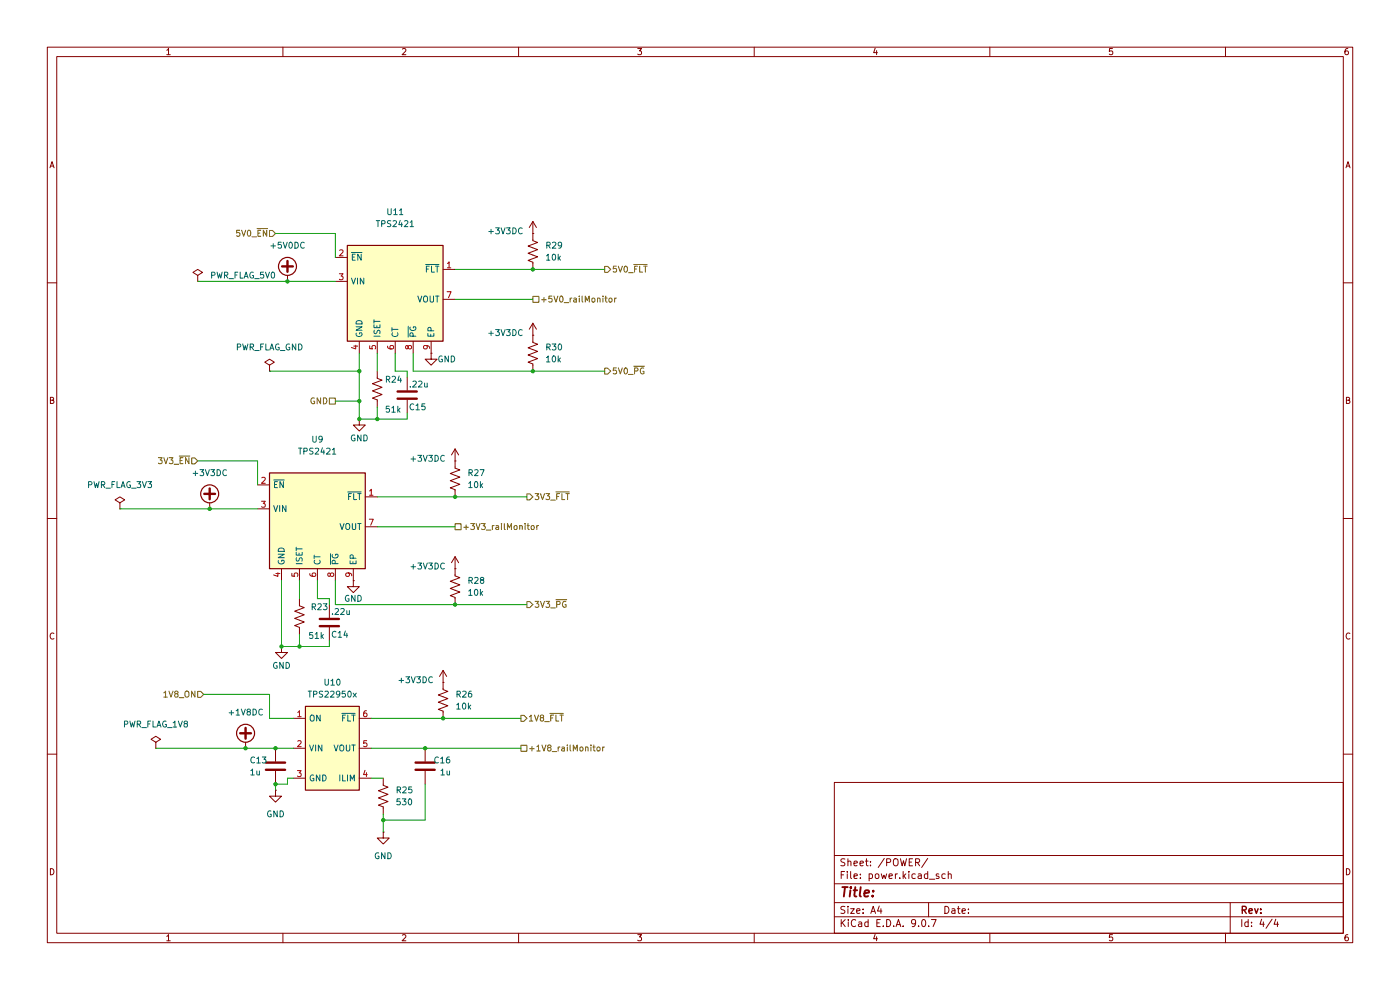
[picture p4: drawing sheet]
(kicad_sch
 (version 20250114)
 (generator "eeschema")
 (generator_version "9.0")
 (paper "A4")
 (lib_symbols
  (symbol "Custom Power:TPS22950x" (exclude_from_sim no) (in_bom yes) (on_board yes)
   (property "Reference" "U2" (at 0 10.16 0) (effects (font (size 1.27 1.27))))
   (property "Value" "TPS22950x" (at 1.27 6.35 0) (effects (font (size 1.27 1.27))))
   (property "Footprint" "Package_TO_SOT_SMD:SOT-23-6" (at 0 -17.78 0) (effects (font (size 1.27 1.27)) (hide yes)))
   (property "Datasheet" "http://www.ti.com/lit/ds/symlink/tps22810.pdf" (at 0.508 13.716 0) (effects (font (size 1.27 1.27)) (hide yes)))
   (property "Description" "2.7..18V, 2A, 79mohms On-Resistance Load Switch With Thermal Protection, SOT-23-6" (at 0 15.748 0) (effects (font (size 1.27 1.27)) (hide yes)))
   (symbol "TPS22950x_1_1"
    (rectangle (start -6.35 3.81) (end 5.08 -13.97) (stroke (width 0.254) (type default)) (fill (type background)))
    (pin input line (at -8.89 1.27 0) (length 2.54) (name "ON" (effects (font (size 1.27 1.27)))) (number "1" (effects (font (size 1.27 1.27)))))
    (pin power_in line (at -8.89 -5.08 0) (length 2.54) (name "VIN" (effects (font (size 1.27 1.27)))) (number "2" (effects (font (size 1.27 1.27)))))
    (pin power_in line (at -8.89 -11.43 0) (length 2.54) (name "GND" (effects (font (size 1.27 1.27)))) (number "3" (effects (font (size 1.27 1.27)))))
    (pin output line (at 7.62 1.27 180) (length 2.54) (name "~{FLT}" (effects (font (size 1.27 1.27)))) (number "6" (effects (font (size 1.27 1.27)))))
    (pin power_out line (at 7.62 -5.08 180) (length 2.54) (name "VOUT" (effects (font (size 1.27 1.27)))) (number "5" (effects (font (size 1.27 1.27)))))
    (pin passive line (at 7.62 -11.43 180) (length 2.54) (name "ILIM" (effects (font (size 1.27 1.27)))) (number "4" (effects (font (size 1.27 1.27))))))
   (embedded_fonts no))
  (symbol "Device:C"
   (pin_numbers (hide yes))
   (pin_names
    (offset 0.254)) (exclude_from_sim no) (in_bom yes) (on_board yes)
   (property "Reference" "C" (at 0.635 2.54 0) (effects (font (size 1.27 1.27)) (justify left)))
   (property "Value" "C" (at 0.635 -2.54 0) (effects (font (size 1.27 1.27)) (justify left)))
   (property "Footprint" "" (at 0.9652 -3.81 0) (effects (font (size 1.27 1.27)) (hide yes)))
   (property "Datasheet" "~" (at 0 0 0) (effects (font (size 1.27 1.27)) (hide yes)))
   (property "Description" "Unpolarized capacitor" (at 0 0 0) (effects (font (size 1.27 1.27)) (hide yes)))
   (symbol "C_0_1"
    (polyline (pts (xy -2.032 0.762) (xy 2.032 0.762)) (stroke (width 0.508) (type default)) (fill (type none)))
    (polyline (pts (xy -2.032 -0.762) (xy 2.032 -0.762)) (stroke (width 0.508) (type default)) (fill (type none))))
   (symbol "C_1_1"
    (pin passive line (at 0 3.81 270) (length 2.794) (name "~" (effects (font (size 1.27 1.27)))) (number "1" (effects (font (size 1.27 1.27)))))
    (pin passive line (at 0 -3.81 90) (length 2.794) (name "~" (effects (font (size 1.27 1.27)))) (number "2" (effects (font (size 1.27 1.27))))))
   (embedded_fonts no))
  (symbol "Device:R_US"
   (pin_numbers (hide yes))
   (pin_names
    (offset 0)) (exclude_from_sim no) (in_bom yes) (on_board yes)
   (property "Reference" "R" (at 2.54 0 90) (effects (font (size 1.27 1.27))))
   (property "Value" "R_US" (at -2.54 0 90) (effects (font (size 1.27 1.27))))
   (property "Footprint" "" (at 1.016 -0.254 90) (effects (font (size 1.27 1.27)) (hide yes)))
   (property "Datasheet" "~" (at 0 0 0) (effects (font (size 1.27 1.27)) (hide yes)))
   (property "Description" "Resistor, US symbol" (at 0 0 0) (effects (font (size 1.27 1.27)) (hide yes)))
   (symbol "R_US_0_1"
    (polyline (pts (xy 0 2.286) (xy 0 2.54)) (stroke (width 0) (type default)) (fill (type none)))
    (polyline (pts (xy 0 2.286) (xy 1.016 1.905) (xy 0 1.524) (xy -1.016 1.143) (xy 0 0.762)) (stroke (width 0) (type default)) (fill (type none)))
    (polyline (pts (xy 0 0.762) (xy 1.016 0.381) (xy 0 0) (xy -1.016 -0.381) (xy 0 -0.762)) (stroke (width 0) (type default)) (fill (type none)))
    (polyline (pts (xy 0 -0.762) (xy 1.016 -1.143) (xy 0 -1.524) (xy -1.016 -1.905) (xy 0 -2.286)) (stroke (width 0) (type default)) (fill (type none)))
    (polyline (pts (xy 0 -2.286) (xy 0 -2.54)) (stroke (width 0) (type default)) (fill (type none))))
   (symbol "R_US_1_1"
    (pin passive line (at 0 3.81 270) (length 1.27) (name "~" (effects (font (size 1.27 1.27)))) (number "1" (effects (font (size 1.27 1.27)))))
    (pin passive line (at 0 -3.81 90) (length 1.27) (name "~" (effects (font (size 1.27 1.27)))) (number "2" (effects (font (size 1.27 1.27))))))
   (embedded_fonts no))
  (symbol "TPS2421_1" (exclude_from_sim no) (in_bom yes) (on_board yes)
   (property "Reference" "U" (at -10.16 6.35 0) (effects (font (size 1.27 1.27)) (justify left)))
   (property "Value" "TPS2421" (at 3.81 6.35 0) (effects (font (size 1.27 1.27)) (justify left)))
   (property "Footprint" "Package_SO:HSOP-8-1EP_3.9x4.9mm_P1.27mm_EP2.41x3.1mm_ThermalVias" (at 3.81 -11.43 0) (effects (font (size 1.27 1.27)) (justify left) (hide yes)))
   (property "Datasheet" "http://www.st.com/resource/en/datasheet/l5973d.pdf" (at 0 0 0) (effects (font (size 1.27 1.27)) (hide yes)))
   (property "Description" "2.5A step down switching regulator, HSOP-8" (at 0 0 0) (effects (font (size 1.27 1.27)) (hide yes)))
   (symbol "TPS2421_1_0_1"
    (rectangle (start -10.16 5.08) (end 10.16 -15.24) (stroke (width 0.254) (type default)) (fill (type background))))
   (symbol "TPS2421_1_1_1"
    (pin input line (at -12.7 2.54 0) (length 2.54) (name "~{EN}" (effects (font (size 1.27 1.27)))) (number "2" (effects (font (size 1.27 1.27)))))
    (pin power_in line (at -12.7 -2.54 0) (length 2.54) (name "VIN" (effects (font (size 1.27 1.27)))) (number "3" (effects (font (size 1.27 1.27)))))
    (pin power_in line (at -7.62 -17.78 90) (length 2.54) (name "GND" (effects (font (size 1.27 1.27)))) (number "4" (effects (font (size 1.27 1.27)))))
    (pin passive line (at -3.81 -17.78 90) (length 2.54) (name "ISET" (effects (font (size 1.27 1.27)))) (number "5" (effects (font (size 1.27 1.27)))))
    (pin passive line (at 0 -17.78 90) (length 2.54) (name "CT" (effects (font (size 1.27 1.27)))) (number "6" (effects (font (size 1.27 1.27)))))
    (pin output line (at 3.81 -17.78 90) (length 2.54) (name "~{PG}" (effects (font (size 1.27 1.27)))) (number "8" (effects (font (size 1.27 1.27)))))
    (pin passive line (at 7.62 -17.78 90) (length 2.54) (name "EP" (effects (font (size 1.27 1.27)))) (number "9" (effects (font (size 1.27 1.27)))))
    (pin output line (at 12.7 0 180) (length 2.54) (name "~{FLT}" (effects (font (size 1.27 1.27)))) (number "1" (effects (font (size 1.27 1.27)))))
    (pin power_out line (at 12.7 -6.35 180) (length 2.54) (name "VOUT" (effects (font (size 1.27 1.27)))) (number "7" (effects (font (size 1.27 1.27))))))
   (embedded_fonts no))
  (symbol "power:+3V3"
   (power)
   (pin_numbers (hide yes))
   (pin_names
    (offset 0) (hide yes)) (exclude_from_sim no) (in_bom yes) (on_board yes)
   (property "Reference" "#PWR" (at 0 -3.81 0) (effects (font (size 1.27 1.27)) (hide yes)))
   (property "Value" "+3V3" (at 0 3.556 0) (effects (font (size 1.27 1.27))))
   (property "Footprint" "" (at 0 0 0) (effects (font (size 1.27 1.27)) (hide yes)))
   (property "Datasheet" "" (at 0 0 0) (effects (font (size 1.27 1.27)) (hide yes)))
   (property "Description" "Power symbol creates a global label with name \"+3V3\"" (at 0 0 0) (effects (font (size 1.27 1.27)) (hide yes)))
   (symbol "+3V3_0_1"
    (polyline (pts (xy -0.762 1.27) (xy 0 2.54)) (stroke (width 0) (type default)) (fill (type none)))
    (polyline (pts (xy 0 2.54) (xy 0.762 1.27)) (stroke (width 0) (type default)) (fill (type none)))
    (polyline (pts (xy 0 0) (xy 0 2.54)) (stroke (width 0) (type default)) (fill (type none))))
   (symbol "+3V3_1_1"
    (pin power_in line (at 0 0 90) (length 0) (name "~" (effects (font (size 1.27 1.27)))) (number "1" (effects (font (size 1.27 1.27))))))
   (embedded_fonts no))
  (symbol "power:+VDC"
   (power)
   (pin_numbers (hide yes))
   (pin_names
    (offset 0) (hide yes)) (exclude_from_sim no) (in_bom yes) (on_board yes)
   (property "Reference" "#PWR" (at 0 -2.54 0) (effects (font (size 1.27 1.27)) (hide yes)))
   (property "Value" "+VDC" (at 0 6.35 0) (effects (font (size 1.27 1.27))))
   (property "Footprint" "" (at 0 0 0) (effects (font (size 1.27 1.27)) (hide yes)))
   (property "Datasheet" "" (at 0 0 0) (effects (font (size 1.27 1.27)) (hide yes)))
   (property "Description" "Power symbol creates a global label with name \"+VDC\"" (at 0 0 0) (effects (font (size 1.27 1.27)) (hide yes)))
   (symbol "+VDC_0_1"
    (polyline (pts (xy -1.143 3.175) (xy 1.143 3.175)) (stroke (width 0.508) (type default)) (fill (type none)))
    (circle (center 0 3.175) (radius 1.905) (stroke (width 0.254) (type default)) (fill (type none)))
    (polyline (pts (xy 0 2.032) (xy 0 4.318)) (stroke (width 0.508) (type default)) (fill (type none)))
    (polyline (pts (xy 0 0) (xy 0 1.27)) (stroke (width 0) (type default)) (fill (type none))))
   (symbol "+VDC_1_1"
    (pin power_in line (at 0 0 90) (length 0) (name "~" (effects (font (size 1.27 1.27)))) (number "1" (effects (font (size 1.27 1.27))))))
   (embedded_fonts no))
  (symbol "power:GND"
   (power)
   (pin_numbers (hide yes))
   (pin_names
    (offset 0) (hide yes)) (exclude_from_sim no) (in_bom yes) (on_board yes)
   (property "Reference" "#PWR" (at 0 -6.35 0) (effects (font (size 1.27 1.27)) (hide yes)))
   (property "Value" "GND" (at 0 -3.81 0) (effects (font (size 1.27 1.27))))
   (property "Footprint" "" (at 0 0 0) (effects (font (size 1.27 1.27)) (hide yes)))
   (property "Datasheet" "" (at 0 0 0) (effects (font (size 1.27 1.27)) (hide yes)))
   (property "Description" "Power symbol creates a global label with name \"GND\" , ground" (at 0 0 0) (effects (font (size 1.27 1.27)) (hide yes)))
   (symbol "GND_0_1"
    (polyline (pts (xy 0 0) (xy 0 -1.27) (xy 1.27 -1.27) (xy 0 -2.54) (xy -1.27 -1.27) (xy 0 -1.27)) (stroke (width 0) (type default)) (fill (type none))))
   (symbol "GND_1_1"
    (pin power_in line (at 0 0 270) (length 0) (name "~" (effects (font (size 1.27 1.27)))) (number "1" (effects (font (size 1.27 1.27))))))
   (embedded_fonts no))
  (symbol "power:PWR_FLAG"
   (power)
   (pin_numbers (hide yes))
   (pin_names
    (offset 0) (hide yes)) (exclude_from_sim no) (in_bom yes) (on_board yes)
   (property "Reference" "#FLG" (at 0 1.905 0) (effects (font (size 1.27 1.27)) (hide yes)))
   (property "Value" "PWR_FLAG" (at 0 3.81 0) (effects (font (size 1.27 1.27))))
   (property "Footprint" "" (at 0 0 0) (effects (font (size 1.27 1.27)) (hide yes)))
   (property "Datasheet" "~" (at 0 0 0) (effects (font (size 1.27 1.27)) (hide yes)))
   (property "Description" "Special symbol for telling ERC where power comes from" (at 0 0 0) (effects (font (size 1.27 1.27)) (hide yes)))
   (symbol "PWR_FLAG_0_0"
    (pin power_out line (at 0 0 90) (length 0) (name "~" (effects (font (size 1.27 1.27)))) (number "1" (effects (font (size 1.27 1.27))))))
   (symbol "PWR_FLAG_0_1"
    (polyline (pts (xy 0 0) (xy 0 1.27) (xy -1.016 1.905) (xy 0 2.54) (xy 1.016 1.905) (xy 0 1.27)) (stroke (width 0) (type default)) (fill (type none))))
   (embedded_fonts no)))
 (junction
  (at 63.5 137.16)
  (diameter 0)
  (color 0 0 0 0))
 (junction
  (at 96.52 128.27)
  (diameter 0)
  (color 0 0 0 0))
 (junction
  (at 113.03 78.74)
  (diameter 0)
  (color 0 0 0 0))
 (junction
  (at 80.01 88.9)
  (diameter 0)
  (color 0 0 0 0))
 (junction
  (at 44.45 107.95)
  (diameter 0)
  (color 0 0 0 0))
 (junction
  (at 59.69 137.16)
  (diameter 0)
  (color 0 0 0 0))
 (junction
  (at 96.52 105.41)
  (diameter 0)
  (color 0 0 0 0))
 (junction
  (at 60.96 59.69)
  (diameter 0)
  (color 0 0 0 0))
 (junction
  (at 58.42 166.37)
  (diameter 0)
  (color 0 0 0 0))
 (junction
  (at 76.2 85.09)
  (diameter 0)
  (color 0 0 0 0))
 (junction
  (at 52.07 158.75)
  (diameter 0)
  (color 0 0 0 0))
 (junction
  (at 58.42 158.75)
  (diameter 0)
  (color 0 0 0 0))
 (junction
  (at 76.2 88.9)
  (diameter 0)
  (color 0 0 0 0))
 (junction
  (at 113.03 57.15)
  (diameter 0)
  (color 0 0 0 0))
 (junction
  (at 93.98 152.4)
  (diameter 0)
  (color 0 0 0 0))
 (junction
  (at 81.28 173.99)
  (diameter 0)
  (color 0 0 0 0))
 (junction
  (at 76.2 78.74)
  (diameter 0)
  (color 0 0 0 0))
 (junction
  (at 90.17 158.75)
  (diameter 0)
  (color 0 0 0 0))
 (wire
  (pts (xy 81.28 176.53) (xy 81.28 173.99))
  (stroke (width 0) (type default)))
 (wire
  (pts (xy 86.36 78.74) (xy 83.82 78.74))
  (stroke (width 0) (type default)))
 (wire
  (pts (xy 69.85 135.89) (xy 69.85 137.16))
  (stroke (width 0) (type default)))
 (wire
  (pts (xy 60.96 166.37) (xy 60.96 165.1))
  (stroke (width 0) (type default)))
 (wire
  (pts (xy 59.69 123.19) (xy 59.69 137.16))
  (stroke (width 0) (type default)))
 (wire
  (pts (xy 71.12 49.53) (xy 71.12 54.61))
  (stroke (width 0) (type default)))
 (wire
  (pts (xy 76.2 74.93) (xy 76.2 78.74))
  (stroke (width 0) (type default)))
 (wire
  (pts (xy 78.74 152.4) (xy 93.98 152.4))
  (stroke (width 0) (type default)))
 (wire
  (pts (xy 52.07 158.75) (xy 58.42 158.75))
  (stroke (width 0) (type default)))
 (wire
  (pts (xy 96.52 128.27) (xy 111.76 128.27))
  (stroke (width 0) (type default)))
 (wire
  (pts (xy 43.18 147.32) (xy 57.15 147.32))
  (stroke (width 0) (type default)))
 (wire
  (pts (xy 54.61 97.79) (xy 54.61 102.87))
  (stroke (width 0) (type default)))
 (wire
  (pts (xy 78.74 158.75) (xy 90.17 158.75))
  (stroke (width 0) (type default)))
 (wire
  (pts (xy 80.01 111.76) (xy 96.52 111.76))
  (stroke (width 0) (type default)))
 (wire
  (pts (xy 41.91 59.69) (xy 60.96 59.69))
  (stroke (width 0) (type default)))
 (wire
  (pts (xy 63.5 137.16) (xy 59.69 137.16))
  (stroke (width 0) (type default)))
 (wire
  (pts (xy 57.15 78.74) (xy 76.2 78.74))
  (stroke (width 0) (type default)))
 (wire
  (pts (xy 80.01 74.93) (xy 80.01 78.74))
  (stroke (width 0) (type default)))
 (wire
  (pts (xy 90.17 158.75) (xy 110.49 158.75))
  (stroke (width 0) (type default)))
 (wire
  (pts (xy 87.63 74.93) (xy 87.63 78.74))
  (stroke (width 0) (type default)))
 (wire
  (pts (xy 76.2 85.09) (xy 71.12 85.09))
  (stroke (width 0) (type default)))
 (wire
  (pts (xy 69.85 127) (xy 67.31 127))
  (stroke (width 0) (type default)))
 (wire
  (pts (xy 71.12 123.19) (xy 71.12 128.27))
  (stroke (width 0) (type default)))
 (wire
  (pts (xy 86.36 78.74) (xy 86.36 80.01))
  (stroke (width 0) (type default)))
 (wire
  (pts (xy 80.01 88.9) (xy 76.2 88.9))
  (stroke (width 0) (type default)))
 (wire
  (pts (xy 60.96 165.1) (xy 62.23 165.1))
  (stroke (width 0) (type default)))
 (wire
  (pts (xy 90.17 166.37) (xy 90.17 173.99))
  (stroke (width 0) (type default)))
 (wire
  (pts (xy 78.74 165.1) (xy 81.28 165.1))
  (stroke (width 0) (type default)))
 (wire
  (pts (xy 93.98 152.4) (xy 110.49 152.4))
  (stroke (width 0) (type default)))
 (wire
  (pts (xy 63.5 123.19) (xy 63.5 127))
  (stroke (width 0) (type default)))
 (wire
  (pts (xy 80.01 105.41) (xy 96.52 105.41))
  (stroke (width 0) (type default)))
 (wire
  (pts (xy 60.96 59.69) (xy 71.12 59.69))
  (stroke (width 0) (type default)))
 (wire
  (pts (xy 33.02 158.75) (xy 52.07 158.75))
  (stroke (width 0) (type default)))
 (wire
  (pts (xy 44.45 107.95) (xy 54.61 107.95))
  (stroke (width 0) (type default)))
 (wire
  (pts (xy 90.17 173.99) (xy 81.28 173.99))
  (stroke (width 0) (type default)))
 (wire
  (pts (xy 62.23 152.4) (xy 57.15 152.4))
  (stroke (width 0) (type default)))
 (wire
  (pts (xy 83.82 78.74) (xy 83.82 74.93))
  (stroke (width 0) (type default)))
 (wire
  (pts (xy 96.52 105.41) (xy 111.76 105.41))
  (stroke (width 0) (type default)))
 (wire
  (pts (xy 86.36 87.63) (xy 86.36 88.9))
  (stroke (width 0) (type default)))
 (wire
  (pts (xy 25.4 107.95) (xy 44.45 107.95))
  (stroke (width 0) (type default)))
 (wire
  (pts (xy 80.01 86.36) (xy 80.01 88.9))
  (stroke (width 0) (type default)))
 (wire
  (pts (xy 58.42 166.37) (xy 60.96 166.37))
  (stroke (width 0) (type default)))
 (wire
  (pts (xy 58.42 166.37) (xy 58.42 167.64))
  (stroke (width 0) (type default)))
 (wire
  (pts (xy 96.52 57.15) (xy 113.03 57.15))
  (stroke (width 0) (type default)))
 (wire
  (pts (xy 69.85 127) (xy 69.85 128.27))
  (stroke (width 0) (type default)))
 (wire
  (pts (xy 76.2 78.74) (xy 76.2 85.09))
  (stroke (width 0) (type default)))
 (wire
  (pts (xy 58.42 49.53) (xy 71.12 49.53))
  (stroke (width 0) (type default)))
 (wire
  (pts (xy 71.12 128.27) (xy 96.52 128.27))
  (stroke (width 0) (type default)))
 (wire
  (pts (xy 96.52 63.5) (xy 113.03 63.5))
  (stroke (width 0) (type default)))
 (wire
  (pts (xy 87.63 78.74) (xy 113.03 78.74))
  (stroke (width 0) (type default)))
 (wire
  (pts (xy 41.91 97.79) (xy 54.61 97.79))
  (stroke (width 0) (type default)))
 (wire
  (pts (xy 67.31 127) (xy 67.31 123.19))
  (stroke (width 0) (type default)))
 (wire
  (pts (xy 69.85 137.16) (xy 63.5 137.16))
  (stroke (width 0) (type default)))
 (wire
  (pts (xy 86.36 88.9) (xy 80.01 88.9))
  (stroke (width 0) (type default)))
 (wire
  (pts (xy 113.03 57.15) (xy 128.27 57.15))
  (stroke (width 0) (type default)))
 (wire
  (pts (xy 57.15 147.32) (xy 57.15 152.4))
  (stroke (width 0) (type default)))
 (wire
  (pts (xy 76.2 85.09) (xy 76.2 88.9))
  (stroke (width 0) (type default)))
 (wire
  (pts (xy 58.42 158.75) (xy 62.23 158.75))
  (stroke (width 0) (type default)))
 (wire
  (pts (xy 63.5 134.62) (xy 63.5 137.16))
  (stroke (width 0) (type default)))
 (wire
  (pts (xy 113.03 78.74) (xy 128.27 78.74))
  (stroke (width 0) (type default)))
 (wire
  (pts (xy 81.28 173.99) (xy 81.28 172.72))
  (stroke (width 0) (type default)))
 (hierarchical_label "3V3_~{FLT}"
  (shape output)
  (at 111.76 105.41 0)
  (effects (font (size 1.27 1.27)) (justify left)))
 (hierarchical_label "5V0_~{PG}"
  (shape output)
  (at 128.27 78.74 0)
  (effects (font (size 1.27 1.27)) (justify left)))
 (hierarchical_label "3V3_~{EN}"
  (shape input)
  (at 41.91 97.79 180)
  (effects (font (size 1.27 1.27)) (justify right)))
 (hierarchical_label "5V0_~{EN}"
  (shape input)
  (at 58.42 49.53 180)
  (effects (font (size 1.27 1.27)) (justify right)))
 (hierarchical_label "1V8_~{FLT}"
  (shape output)
  (at 110.49 152.4 0)
  (effects (font (size 1.27 1.27)) (justify left)))
 (hierarchical_label "5V0_~{FLT}"
  (shape output)
  (at 128.27 57.15 0)
  (effects (font (size 1.27 1.27)) (justify left)))
 (hierarchical_label "+5V0_railMonitor"
  (shape passive)
  (at 113.03 63.5 0)
  (effects (font (size 1.27 1.27)) (justify left)))
 (hierarchical_label "3V3_~{PG}"
  (shape output)
  (at 111.76 128.27 0)
  (effects (font (size 1.27 1.27)) (justify left)))
 (hierarchical_label "1V8_ON"
  (shape input)
  (at 43.18 147.32 180)
  (effects (font (size 1.27 1.27)) (justify right)))
 (hierarchical_label "+1V8_railMonitor"
  (shape passive)
  (at 110.49 158.75 0)
  (effects (font (size 1.27 1.27)) (justify left)))
 (hierarchical_label "+3V3_railMonitor"
  (shape passive)
  (at 96.52 111.76 0)
  (effects (font (size 1.27 1.27)) (justify left)))
 (hierarchical_label "GND"
  (shape passive)
  (at 71.12 85.09 180)
  (effects (font (size 1.27 1.27)) (justify right)))
 (symbol
  (lib_name "TPS2421_1")
  (lib_id "Custom Power:TPS2421")
  (at 83.82 57.15 0)
  (unit 1)
  (exclude_from_sim no)
  (in_bom yes)
  (on_board yes)
  (dnp no)
  (property "Reference" "U11" (at 83.82 44.958 0) (effects (font (size 1.27 1.27))))
  (property "Value" "TPS2421" (at 83.82 47.498 0) (effects (font (size 1.27 1.27))))
  (property "Footprint" "Package_SO:HSOP-8-1EP_3.9x4.9mm_P1.27mm_EP2.41x3.1mm_ThermalVias" (at 87.63 68.58 0) (effects (font (size 1.27 1.27)) (justify left) (hide yes)))
  (property "Datasheet" "http://www.st.com/resource/en/datasheet/l5973d.pdf" (at 83.82 57.15 0) (effects (font (size 1.27 1.27)) (hide yes)))
  (property "Description" "2.5A step down switching regulator, HSOP-8" (at 83.82 57.15 0) (effects (font (size 1.27 1.27)) (hide yes)))
  (pin "3")
  (pin "2")
  (pin "7")
  (pin "9")
  (pin "6")
  (pin "1")
  (pin "4")
  (pin "8")
  (pin "5"))
 (symbol
  (lib_id "Device:R_US")
  (at 113.03 74.93 180)
  (unit 1)
  (exclude_from_sim no)
  (in_bom yes)
  (on_board yes)
  (dnp no)
  (fields_autoplaced yes)
  (property "Reference" "R30" (at 115.57 73.6599 0) (effects (font (size 1.27 1.27)) (justify right)))
  (property "Value" "10k" (at 115.57 76.1999 0) (effects (font (size 1.27 1.27)) (justify right)))
  (property "Footprint" "Resistor_SMD:R_0603_1608Metric_Pad0.98x0.95mm_HandSolder" (at 112.014 74.676 90) (effects (font (size 1.27 1.27)) (hide yes)))
  (property "Datasheet" "~" (at 113.03 74.93 0) (effects (font (size 1.27 1.27)) (hide yes)))
  (property "Description" "Resistor, US symbol" (at 113.03 74.93 0) (effects (font (size 1.27 1.27)) (hide yes)))
  (pin "2")
  (pin "1"))
 (symbol
  (lib_id "power:PWR_FLAG")
  (at 57.15 78.74 0)
  (unit 1)
  (exclude_from_sim no)
  (in_bom yes)
  (on_board yes)
  (dnp no)
  (fields_autoplaced yes)
  (property "Reference" "#FLG04" (at 57.15 76.835 0) (effects (font (size 1.27 1.27)) (hide yes)))
  (property "Value" "PWR_FLAG_GND" (at 57.15 73.66 0) (effects (font (size 1.27 1.27))))
  (property "Footprint" "" (at 57.15 78.74 0) (effects (font (size 1.27 1.27)) (hide yes)))
  (property "Datasheet" "~" (at 57.15 78.74 0) (effects (font (size 1.27 1.27)) (hide yes)))
  (property "Description" "Special symbol for telling ERC where power comes from" (at 57.15 78.74 0) (effects (font (size 1.27 1.27)) (hide yes)))
  (pin "1"))
 (symbol
  (lib_id "power:GND")
  (at 81.28 176.53 0)
  (unit 1)
  (exclude_from_sim no)
  (in_bom yes)
  (on_board yes)
  (dnp no)
  (fields_autoplaced yes)
  (property "Reference" "#PWR061" (at 81.28 182.88 0) (effects (font (size 1.27 1.27)) (hide yes)))
  (property "Value" "GND" (at 81.28 181.61 0) (effects (font (size 1.27 1.27))))
  (property "Footprint" "" (at 81.28 176.53 0) (effects (font (size 1.27 1.27)) (hide yes)))
  (property "Datasheet" "" (at 81.28 176.53 0) (effects (font (size 1.27 1.27)) (hide yes)))
  (property "Description" "Power symbol creates a global label with name \"GND\" , ground" (at 81.28 176.53 0) (effects (font (size 1.27 1.27)) (hide yes)))
  (pin "1"))
 (symbol
  (lib_id "power:GND")
  (at 91.44 74.93 0)
  (unit 1)
  (exclude_from_sim no)
  (in_bom yes)
  (on_board yes)
  (dnp no)
  (property "Reference" "#PWR062" (at 91.44 81.28 0) (effects (font (size 1.27 1.27)) (hide yes)))
  (property "Value" "GND" (at 94.742 76.2 0) (effects (font (size 1.27 1.27))))
  (property "Footprint" "" (at 91.44 74.93 0) (effects (font (size 1.27 1.27)) (hide yes)))
  (property "Datasheet" "" (at 91.44 74.93 0) (effects (font (size 1.27 1.27)) (hide yes)))
  (property "Description" "Power symbol creates a global label with name \"GND\" , ground" (at 91.44 74.93 0) (effects (font (size 1.27 1.27)) (hide yes)))
  (pin "1"))
 (symbol
  (lib_id "power:+VDC")
  (at 52.07 158.75 0)
  (unit 1)
  (exclude_from_sim no)
  (in_bom yes)
  (on_board yes)
  (dnp no)
  (fields_autoplaced yes)
  (property "Reference" "#PWR055" (at 52.07 161.29 0) (effects (font (size 1.27 1.27)) (hide yes)))
  (property "Value" "+1V8DC" (at 52.07 151.13 0) (effects (font (size 1.27 1.27))))
  (property "Footprint" "" (at 52.07 158.75 0) (effects (font (size 1.27 1.27)) (hide yes)))
  (property "Datasheet" "" (at 52.07 158.75 0) (effects (font (size 1.27 1.27)) (hide yes)))
  (property "Description" "Power symbol creates a global label with name \"+VDC\"" (at 52.07 158.75 0) (effects (font (size 1.27 1.27)) (hide yes)))
  (pin "1"))
 (symbol
  (lib_id "power:+3V3")
  (at 113.03 49.53 0)
  (unit 1)
  (exclude_from_sim no)
  (in_bom yes)
  (on_board yes)
  (dnp no)
  (property "Reference" "#PWR066" (at 113.03 53.34 0) (effects (font (size 1.27 1.27)) (hide yes)))
  (property "Value" "+3V3DC" (at 107.188 49.022 0) (effects (font (size 1.27 1.27))))
  (property "Footprint" "" (at 113.03 49.53 0) (effects (font (size 1.27 1.27)) (hide yes)))
  (property "Datasheet" "" (at 113.03 49.53 0) (effects (font (size 1.27 1.27)) (hide yes)))
  (property "Description" "Power symbol creates a global label with name \"+3V3\"" (at 113.03 49.53 0) (effects (font (size 1.27 1.27)) (hide yes)))
  (pin "1"))
 (symbol
  (lib_id "power:+3V3")
  (at 93.98 144.78 0)
  (unit 1)
  (exclude_from_sim no)
  (in_bom yes)
  (on_board yes)
  (dnp no)
  (property "Reference" "#PWR063" (at 93.98 148.59 0) (effects (font (size 1.27 1.27)) (hide yes)))
  (property "Value" "+3V3DC" (at 88.138 144.272 0) (effects (font (size 1.27 1.27))))
  (property "Footprint" "" (at 93.98 144.78 0) (effects (font (size 1.27 1.27)) (hide yes)))
  (property "Datasheet" "" (at 93.98 144.78 0) (effects (font (size 1.27 1.27)) (hide yes)))
  (property "Description" "Power symbol creates a global label with name \"+3V3\"" (at 93.98 144.78 0) (effects (font (size 1.27 1.27)) (hide yes)))
  (pin "1"))
 (symbol
  (lib_id "power:GND")
  (at 58.42 167.64 0)
  (unit 1)
  (exclude_from_sim no)
  (in_bom yes)
  (on_board yes)
  (dnp no)
  (fields_autoplaced yes)
  (property "Reference" "#PWR056" (at 58.42 173.99 0) (effects (font (size 1.27 1.27)) (hide yes)))
  (property "Value" "GND" (at 58.42 172.72 0) (effects (font (size 1.27 1.27))))
  (property "Footprint" "" (at 58.42 167.64 0) (effects (font (size 1.27 1.27)) (hide yes)))
  (property "Datasheet" "" (at 58.42 167.64 0) (effects (font (size 1.27 1.27)) (hide yes)))
  (property "Description" "Power symbol creates a global label with name \"GND\" , ground" (at 58.42 167.64 0) (effects (font (size 1.27 1.27)) (hide yes)))
  (pin "1"))
 (symbol
  (lib_id "power:+3V3")
  (at 96.52 120.65 0)
  (unit 1)
  (exclude_from_sim no)
  (in_bom yes)
  (on_board yes)
  (dnp no)
  (property "Reference" "#PWR065" (at 96.52 124.46 0) (effects (font (size 1.27 1.27)) (hide yes)))
  (property "Value" "+3V3DC" (at 90.678 120.142 0) (effects (font (size 1.27 1.27))))
  (property "Footprint" "" (at 96.52 120.65 0) (effects (font (size 1.27 1.27)) (hide yes)))
  (property "Datasheet" "" (at 96.52 120.65 0) (effects (font (size 1.27 1.27)) (hide yes)))
  (property "Description" "Power symbol creates a global label with name \"+3V3\"" (at 96.52 120.65 0) (effects (font (size 1.27 1.27)) (hide yes)))
  (pin "1"))
 (symbol
  (lib_id "power:GND")
  (at 59.69 137.16 0)
  (unit 1)
  (exclude_from_sim no)
  (in_bom yes)
  (on_board yes)
  (dnp no)
  (property "Reference" "#PWR057" (at 59.69 143.51 0) (effects (font (size 1.27 1.27)) (hide yes)))
  (property "Value" "GND" (at 59.69 141.224 0) (effects (font (size 1.27 1.27))))
  (property "Footprint" "" (at 59.69 137.16 0) (effects (font (size 1.27 1.27)) (hide yes)))
  (property "Datasheet" "" (at 59.69 137.16 0) (effects (font (size 1.27 1.27)) (hide yes)))
  (property "Description" "Power symbol creates a global label with name \"GND\" , ground" (at 59.69 137.16 0) (effects (font (size 1.27 1.27)) (hide yes)))
  (pin "1"))
 (symbol
  (lib_id "Device:R_US")
  (at 96.52 124.46 180)
  (unit 1)
  (exclude_from_sim no)
  (in_bom yes)
  (on_board yes)
  (dnp no)
  (fields_autoplaced yes)
  (property "Reference" "R28" (at 99.06 123.1899 0) (effects (font (size 1.27 1.27)) (justify right)))
  (property "Value" "10k" (at 99.06 125.7299 0) (effects (font (size 1.27 1.27)) (justify right)))
  (property "Footprint" "Resistor_SMD:R_0603_1608Metric_Pad0.98x0.95mm_HandSolder" (at 95.504 124.206 90) (effects (font (size 1.27 1.27)) (hide yes)))
  (property "Datasheet" "~" (at 96.52 124.46 0) (effects (font (size 1.27 1.27)) (hide yes)))
  (property "Description" "Resistor, US symbol" (at 96.52 124.46 0) (effects (font (size 1.27 1.27)) (hide yes)))
  (pin "2")
  (pin "1"))
 (symbol
  (lib_id "power:GND")
  (at 74.93 123.19 0)
  (unit 1)
  (exclude_from_sim no)
  (in_bom yes)
  (on_board yes)
  (dnp no)
  (property "Reference" "#PWR059" (at 74.93 129.54 0) (effects (font (size 1.27 1.27)) (hide yes)))
  (property "Value" "GND" (at 74.93 127 0) (effects (font (size 1.27 1.27))))
  (property "Footprint" "" (at 74.93 123.19 0) (effects (font (size 1.27 1.27)) (hide yes)))
  (property "Datasheet" "" (at 74.93 123.19 0) (effects (font (size 1.27 1.27)) (hide yes)))
  (property "Description" "Power symbol creates a global label with name \"GND\" , ground" (at 74.93 123.19 0) (effects (font (size 1.27 1.27)) (hide yes)))
  (pin "1"))
 (symbol
  (lib_id "Device:C")
  (at 90.17 162.56 0)
  (mirror x)
  (unit 1)
  (exclude_from_sim no)
  (in_bom yes)
  (on_board yes)
  (dnp no)
  (property "Reference" "C16" (at 95.758 161.29 0) (effects (font (size 1.27 1.27)) (justify right)))
  (property "Value" "1u" (at 95.758 163.83 0) (effects (font (size 1.27 1.27)) (justify right)))
  (property "Footprint" "Capacitor_SMD:C_0603_1608Metric_Pad1.08x0.95mm_HandSolder" (at 91.1352 158.75 0) (effects (font (size 1.27 1.27)) (hide yes)))
  (property "Datasheet" "~" (at 90.17 162.56 0) (effects (font (size 1.27 1.27)) (hide yes)))
  (property "Description" "Unpolarized capacitor" (at 90.17 162.56 0) (effects (font (size 1.27 1.27)) (hide yes)))
  (pin "1")
  (pin "2"))
 (symbol
  (lib_id "power:+3V3")
  (at 113.03 71.12 0)
  (unit 1)
  (exclude_from_sim no)
  (in_bom yes)
  (on_board yes)
  (dnp no)
  (property "Reference" "#PWR067" (at 113.03 74.93 0) (effects (font (size 1.27 1.27)) (hide yes)))
  (property "Value" "+3V3DC" (at 107.188 70.612 0) (effects (font (size 1.27 1.27))))
  (property "Footprint" "" (at 113.03 71.12 0) (effects (font (size 1.27 1.27)) (hide yes)))
  (property "Datasheet" "" (at 113.03 71.12 0) (effects (font (size 1.27 1.27)) (hide yes)))
  (property "Description" "Power symbol creates a global label with name \"+3V3\"" (at 113.03 71.12 0) (effects (font (size 1.27 1.27)) (hide yes)))
  (pin "1"))
 (symbol
  (lib_id "Device:R_US")
  (at 81.28 168.91 180)
  (unit 1)
  (exclude_from_sim no)
  (in_bom yes)
  (on_board yes)
  (dnp no)
  (fields_autoplaced yes)
  (property "Reference" "R25" (at 83.82 167.6399 0) (effects (font (size 1.27 1.27)) (justify right)))
  (property "Value" "530" (at 83.82 170.1799 0) (effects (font (size 1.27 1.27)) (justify right)))
  (property "Footprint" "Resistor_SMD:R_0603_1608Metric_Pad0.98x0.95mm_HandSolder" (at 80.264 168.656 90) (effects (font (size 1.27 1.27)) (hide yes)))
  (property "Datasheet" "~" (at 81.28 168.91 0) (effects (font (size 1.27 1.27)) (hide yes)))
  (property "Description" "Resistor, US symbol" (at 81.28 168.91 0) (effects (font (size 1.27 1.27)) (hide yes)))
  (pin "2")
  (pin "1"))
 (symbol
  (lib_id "Device:C")
  (at 58.42 162.56 180)
  (unit 1)
  (exclude_from_sim no)
  (in_bom yes)
  (on_board yes)
  (dnp no)
  (property "Reference" "C13" (at 52.832 161.29 0) (effects (font (size 1.27 1.27)) (justify right)))
  (property "Value" "1u" (at 52.832 163.83 0) (effects (font (size 1.27 1.27)) (justify right)))
  (property "Footprint" "Capacitor_SMD:C_0603_1608Metric_Pad1.08x0.95mm_HandSolder" (at 57.4548 158.75 0) (effects (font (size 1.27 1.27)) (hide yes)))
  (property "Datasheet" "~" (at 58.42 162.56 0) (effects (font (size 1.27 1.27)) (hide yes)))
  (property "Description" "Unpolarized capacitor" (at 58.42 162.56 0) (effects (font (size 1.27 1.27)) (hide yes)))
  (pin "1")
  (pin "2"))
 (symbol
  (lib_id "power:PWR_FLAG")
  (at 41.91 59.69 0)
  (unit 1)
  (exclude_from_sim no)
  (in_bom yes)
  (on_board yes)
  (dnp no)
  (fields_autoplaced yes)
  (property "Reference" "#FLG01" (at 41.91 57.785 0) (effects (font (size 1.27 1.27)) (hide yes)))
  (property "Value" "PWR_FLAG_5V0" (at 44.45 58.4199 0) (effects (font (size 1.27 1.27)) (justify left)))
  (property "Footprint" "" (at 41.91 59.69 0) (effects (font (size 1.27 1.27)) (hide yes)))
  (property "Datasheet" "~" (at 41.91 59.69 0) (effects (font (size 1.27 1.27)) (hide yes)))
  (property "Description" "Special symbol for telling ERC where power comes from" (at 41.91 59.69 0) (effects (font (size 1.27 1.27)) (hide yes)))
  (pin "1"))
 (symbol
  (lib_id "power:GND")
  (at 76.2 88.9 0)
  (unit 1)
  (exclude_from_sim no)
  (in_bom yes)
  (on_board yes)
  (dnp no)
  (property "Reference" "#PWR060" (at 76.2 95.25 0) (effects (font (size 1.27 1.27)) (hide yes)))
  (property "Value" "GND" (at 76.2 92.964 0) (effects (font (size 1.27 1.27))))
  (property "Footprint" "" (at 76.2 88.9 0) (effects (font (size 1.27 1.27)) (hide yes)))
  (property "Datasheet" "" (at 76.2 88.9 0) (effects (font (size 1.27 1.27)) (hide yes)))
  (property "Description" "Power symbol creates a global label with name \"GND\" , ground" (at 76.2 88.9 0) (effects (font (size 1.27 1.27)) (hide yes)))
  (pin "1"))
 (symbol
  (lib_id "Device:R_US")
  (at 63.5 130.81 180)
  (unit 1)
  (exclude_from_sim no)
  (in_bom yes)
  (on_board yes)
  (dnp no)
  (property "Reference" "R23" (at 65.786 128.778 0) (effects (font (size 1.27 1.27)) (justify right)))
  (property "Value" "51k" (at 65.278 134.874 0) (effects (font (size 1.27 1.27)) (justify right)))
  (property "Footprint" "Resistor_SMD:R_0603_1608Metric_Pad0.98x0.95mm_HandSolder" (at 62.484 130.556 90) (effects (font (size 1.27 1.27)) (hide yes)))
  (property "Datasheet" "~" (at 63.5 130.81 0) (effects (font (size 1.27 1.27)) (hide yes)))
  (property "Description" "Resistor, US symbol" (at 63.5 130.81 0) (effects (font (size 1.27 1.27)) (hide yes)))
  (pin "2")
  (pin "1"))
 (symbol
  (lib_id "power:+VDC")
  (at 44.45 107.95 0)
  (unit 1)
  (exclude_from_sim no)
  (in_bom yes)
  (on_board yes)
  (dnp no)
  (fields_autoplaced yes)
  (property "Reference" "#PWR054" (at 44.45 110.49 0) (effects (font (size 1.27 1.27)) (hide yes)))
  (property "Value" "+3V3DC" (at 44.45 100.33 0) (effects (font (size 1.27 1.27))))
  (property "Footprint" "" (at 44.45 107.95 0) (effects (font (size 1.27 1.27)) (hide yes)))
  (property "Datasheet" "" (at 44.45 107.95 0) (effects (font (size 1.27 1.27)) (hide yes)))
  (property "Description" "Power symbol creates a global label with name \"+VDC\"" (at 44.45 107.95 0) (effects (font (size 1.27 1.27)) (hide yes)))
  (pin "1"))
 (symbol
  (lib_id "power:+VDC")
  (at 60.96 59.69 0)
  (unit 1)
  (exclude_from_sim no)
  (in_bom yes)
  (on_board yes)
  (dnp no)
  (fields_autoplaced yes)
  (property "Reference" "#PWR058" (at 60.96 62.23 0) (effects (font (size 1.27 1.27)) (hide yes)))
  (property "Value" "+5V0DC" (at 60.96 52.07 0) (effects (font (size 1.27 1.27))))
  (property "Footprint" "" (at 60.96 59.69 0) (effects (font (size 1.27 1.27)) (hide yes)))
  (property "Datasheet" "" (at 60.96 59.69 0) (effects (font (size 1.27 1.27)) (hide yes)))
  (property "Description" "Power symbol creates a global label with name \"+VDC\"" (at 60.96 59.69 0) (effects (font (size 1.27 1.27)) (hide yes)))
  (pin "1"))
 (symbol
  (lib_id "power:PWR_FLAG")
  (at 33.02 158.75 0)
  (unit 1)
  (exclude_from_sim no)
  (in_bom yes)
  (on_board yes)
  (dnp no)
  (fields_autoplaced yes)
  (property "Reference" "#FLG03" (at 33.02 156.845 0) (effects (font (size 1.27 1.27)) (hide yes)))
  (property "Value" "PWR_FLAG_1V8" (at 33.02 153.67 0) (effects (font (size 1.27 1.27))))
  (property "Footprint" "" (at 33.02 158.75 0) (effects (font (size 1.27 1.27)) (hide yes)))
  (property "Datasheet" "~" (at 33.02 158.75 0) (effects (font (size 1.27 1.27)) (hide yes)))
  (property "Description" "Special symbol for telling ERC where power comes from" (at 33.02 158.75 0) (effects (font (size 1.27 1.27)) (hide yes)))
  (pin "1"))
 (symbol
  (lib_name "TPS2421_1")
  (lib_id "Custom Power:TPS2421")
  (at 67.31 105.41 0)
  (unit 1)
  (exclude_from_sim no)
  (in_bom yes)
  (on_board yes)
  (dnp no)
  (property "Reference" "U9" (at 67.31 93.218 0) (effects (font (size 1.27 1.27))))
  (property "Value" "TPS2421" (at 67.31 95.758 0) (effects (font (size 1.27 1.27))))
  (property "Footprint" "Package_SO:HSOP-8-1EP_3.9x4.9mm_P1.27mm_EP2.41x3.1mm_ThermalVias" (at 71.12 116.84 0) (effects (font (size 1.27 1.27)) (justify left) (hide yes)))
  (property "Datasheet" "http://www.st.com/resource/en/datasheet/l5973d.pdf" (at 67.31 105.41 0) (effects (font (size 1.27 1.27)) (hide yes)))
  (property "Description" "2.5A step down switching regulator, HSOP-8" (at 67.31 105.41 0) (effects (font (size 1.27 1.27)) (hide yes)))
  (pin "3")
  (pin "2")
  (pin "7")
  (pin "9")
  (pin "6")
  (pin "1")
  (pin "4")
  (pin "8")
  (pin "5"))
 (symbol
  (lib_id "Device:R_US")
  (at 80.01 82.55 180)
  (unit 1)
  (exclude_from_sim no)
  (in_bom yes)
  (on_board yes)
  (dnp no)
  (property "Reference" "R24" (at 81.534 80.518 0) (effects (font (size 1.27 1.27)) (justify right)))
  (property "Value" "51k" (at 81.534 86.868 0) (effects (font (size 1.27 1.27)) (justify right)))
  (property "Footprint" "Resistor_SMD:R_0603_1608Metric_Pad0.98x0.95mm_HandSolder" (at 78.994 82.296 90) (effects (font (size 1.27 1.27)) (hide yes)))
  (property "Datasheet" "~" (at 80.01 82.55 0) (effects (font (size 1.27 1.27)) (hide yes)))
  (property "Description" "Resistor, US symbol" (at 80.01 82.55 0) (effects (font (size 1.27 1.27)) (hide yes)))
  (pin "2")
  (pin "1"))
 (symbol
  (lib_id "power:PWR_FLAG")
  (at 25.4 107.95 0)
  (unit 1)
  (exclude_from_sim no)
  (in_bom yes)
  (on_board yes)
  (dnp no)
  (fields_autoplaced yes)
  (property "Reference" "#FLG02" (at 25.4 106.045 0) (effects (font (size 1.27 1.27)) (hide yes)))
  (property "Value" "PWR_FLAG_3V3" (at 25.4 102.87 0) (effects (font (size 1.27 1.27))))
  (property "Footprint" "" (at 25.4 107.95 0) (effects (font (size 1.27 1.27)) (hide yes)))
  (property "Datasheet" "~" (at 25.4 107.95 0) (effects (font (size 1.27 1.27)) (hide yes)))
  (property "Description" "Special symbol for telling ERC where power comes from" (at 25.4 107.95 0) (effects (font (size 1.27 1.27)) (hide yes)))
  (pin "1"))
 (symbol
  (lib_id "Device:C")
  (at 69.85 132.08 180)
  (unit 1)
  (exclude_from_sim no)
  (in_bom yes)
  (on_board yes)
  (dnp no)
  (property "Reference" "C14" (at 70.104 134.62 0) (effects (font (size 1.27 1.27)) (justify right)))
  (property "Value" ".22u" (at 70.104 129.794 0) (effects (font (size 1.27 1.27)) (justify right)))
  (property "Footprint" "Capacitor_SMD:C_0603_1608Metric_Pad1.08x0.95mm_HandSolder" (at 68.8848 128.27 0) (effects (font (size 1.27 1.27)) (hide yes)))
  (property "Datasheet" "~" (at 69.85 132.08 0) (effects (font (size 1.27 1.27)) (hide yes)))
  (property "Description" "Unpolarized capacitor" (at 69.85 132.08 0) (effects (font (size 1.27 1.27)) (hide yes)))
  (pin "1")
  (pin "2"))
 (symbol
  (lib_id "Device:C")
  (at 86.36 83.82 180)
  (unit 1)
  (exclude_from_sim no)
  (in_bom yes)
  (on_board yes)
  (dnp no)
  (property "Reference" "C15" (at 86.614 86.36 0) (effects (font (size 1.27 1.27)) (justify right)))
  (property "Value" ".22u" (at 86.614 81.534 0) (effects (font (size 1.27 1.27)) (justify right)))
  (property "Footprint" "Capacitor_SMD:C_0603_1608Metric_Pad1.08x0.95mm_HandSolder" (at 85.3948 80.01 0) (effects (font (size 1.27 1.27)) (hide yes)))
  (property "Datasheet" "~" (at 86.36 83.82 0) (effects (font (size 1.27 1.27)) (hide yes)))
  (property "Description" "Unpolarized capacitor" (at 86.36 83.82 0) (effects (font (size 1.27 1.27)) (hide yes)))
  (pin "1")
  (pin "2"))
 (symbol
  (lib_id "Device:R_US")
  (at 113.03 53.34 180)
  (unit 1)
  (exclude_from_sim no)
  (in_bom yes)
  (on_board yes)
  (dnp no)
  (fields_autoplaced yes)
  (property "Reference" "R29" (at 115.57 52.0699 0) (effects (font (size 1.27 1.27)) (justify right)))
  (property "Value" "10k" (at 115.57 54.6099 0) (effects (font (size 1.27 1.27)) (justify right)))
  (property "Footprint" "Resistor_SMD:R_0603_1608Metric_Pad0.98x0.95mm_HandSolder" (at 112.014 53.086 90) (effects (font (size 1.27 1.27)) (hide yes)))
  (property "Datasheet" "~" (at 113.03 53.34 0) (effects (font (size 1.27 1.27)) (hide yes)))
  (property "Description" "Resistor, US symbol" (at 113.03 53.34 0) (effects (font (size 1.27 1.27)) (hide yes)))
  (pin "2")
  (pin "1"))
 (symbol
  (lib_id "Device:R_US")
  (at 93.98 148.59 180)
  (unit 1)
  (exclude_from_sim no)
  (in_bom yes)
  (on_board yes)
  (dnp no)
  (fields_autoplaced yes)
  (property "Reference" "R26" (at 96.52 147.3199 0) (effects (font (size 1.27 1.27)) (justify right)))
  (property "Value" "10k" (at 96.52 149.8599 0) (effects (font (size 1.27 1.27)) (justify right)))
  (property "Footprint" "Resistor_SMD:R_0603_1608Metric_Pad0.98x0.95mm_HandSolder" (at 92.964 148.336 90) (effects (font (size 1.27 1.27)) (hide yes)))
  (property "Datasheet" "~" (at 93.98 148.59 0) (effects (font (size 1.27 1.27)) (hide yes)))
  (property "Description" "Resistor, US symbol" (at 93.98 148.59 0) (effects (font (size 1.27 1.27)) (hide yes)))
  (pin "2")
  (pin "1"))
 (symbol
  (lib_id "power:+3V3")
  (at 96.52 97.79 0)
  (unit 1)
  (exclude_from_sim no)
  (in_bom yes)
  (on_board yes)
  (dnp no)
  (property "Reference" "#PWR064" (at 96.52 101.6 0) (effects (font (size 1.27 1.27)) (hide yes)))
  (property "Value" "+3V3DC" (at 90.678 97.282 0) (effects (font (size 1.27 1.27))))
  (property "Footprint" "" (at 96.52 97.79 0) (effects (font (size 1.27 1.27)) (hide yes)))
  (property "Datasheet" "" (at 96.52 97.79 0) (effects (font (size 1.27 1.27)) (hide yes)))
  (property "Description" "Power symbol creates a global label with name \"+3V3\"" (at 96.52 97.79 0) (effects (font (size 1.27 1.27)) (hide yes)))
  (pin "1"))
 (symbol
  (lib_id "Custom Power:TPS22950x")
  (at 71.12 153.67 0)
  (unit 1)
  (exclude_from_sim no)
  (in_bom yes)
  (on_board yes)
  (dnp no)
  (fields_autoplaced yes)
  (property "Reference" "U10" (at 70.485 144.78 0) (effects (font (size 1.27 1.27))))
  (property "Value" "TPS22950x" (at 70.485 147.32 0) (effects (font (size 1.27 1.27))))
  (property "Footprint" "Package_TO_SOT_SMD:SOT-23-6" (at 71.12 171.45 0) (effects (font (size 1.27 1.27)) (hide yes)))
  (property "Datasheet" "http://www.ti.com/lit/ds/symlink/tps22810.pdf" (at 71.628 139.954 0) (effects (font (size 1.27 1.27)) (hide yes)))
  (property "Description" "2.7..18V, 2A, 79mohms On-Resistance Load Switch With Thermal Protection, SOT-23-6" (at 71.12 137.922 0) (effects (font (size 1.27 1.27)) (hide yes)))
  (pin "6")
  (pin "3")
  (pin "4")
  (pin "2")
  (pin "1")
  (pin "5"))
 (symbol
  (lib_id "Device:R_US")
  (at 96.52 101.6 180)
  (unit 1)
  (exclude_from_sim no)
  (in_bom yes)
  (on_board yes)
  (dnp no)
  (fields_autoplaced yes)
  (property "Reference" "R27" (at 99.06 100.3299 0) (effects (font (size 1.27 1.27)) (justify right)))
  (property "Value" "10k" (at 99.06 102.8699 0) (effects (font (size 1.27 1.27)) (justify right)))
  (property "Footprint" "Resistor_SMD:R_0603_1608Metric_Pad0.98x0.95mm_HandSolder" (at 95.504 101.346 90) (effects (font (size 1.27 1.27)) (hide yes)))
  (property "Datasheet" "~" (at 96.52 101.6 0) (effects (font (size 1.27 1.27)) (hide yes)))
  (property "Description" "Resistor, US symbol" (at 96.52 101.6 0) (effects (font (size 1.27 1.27)) (hide yes)))
  (pin "2")
  (pin "1")))
